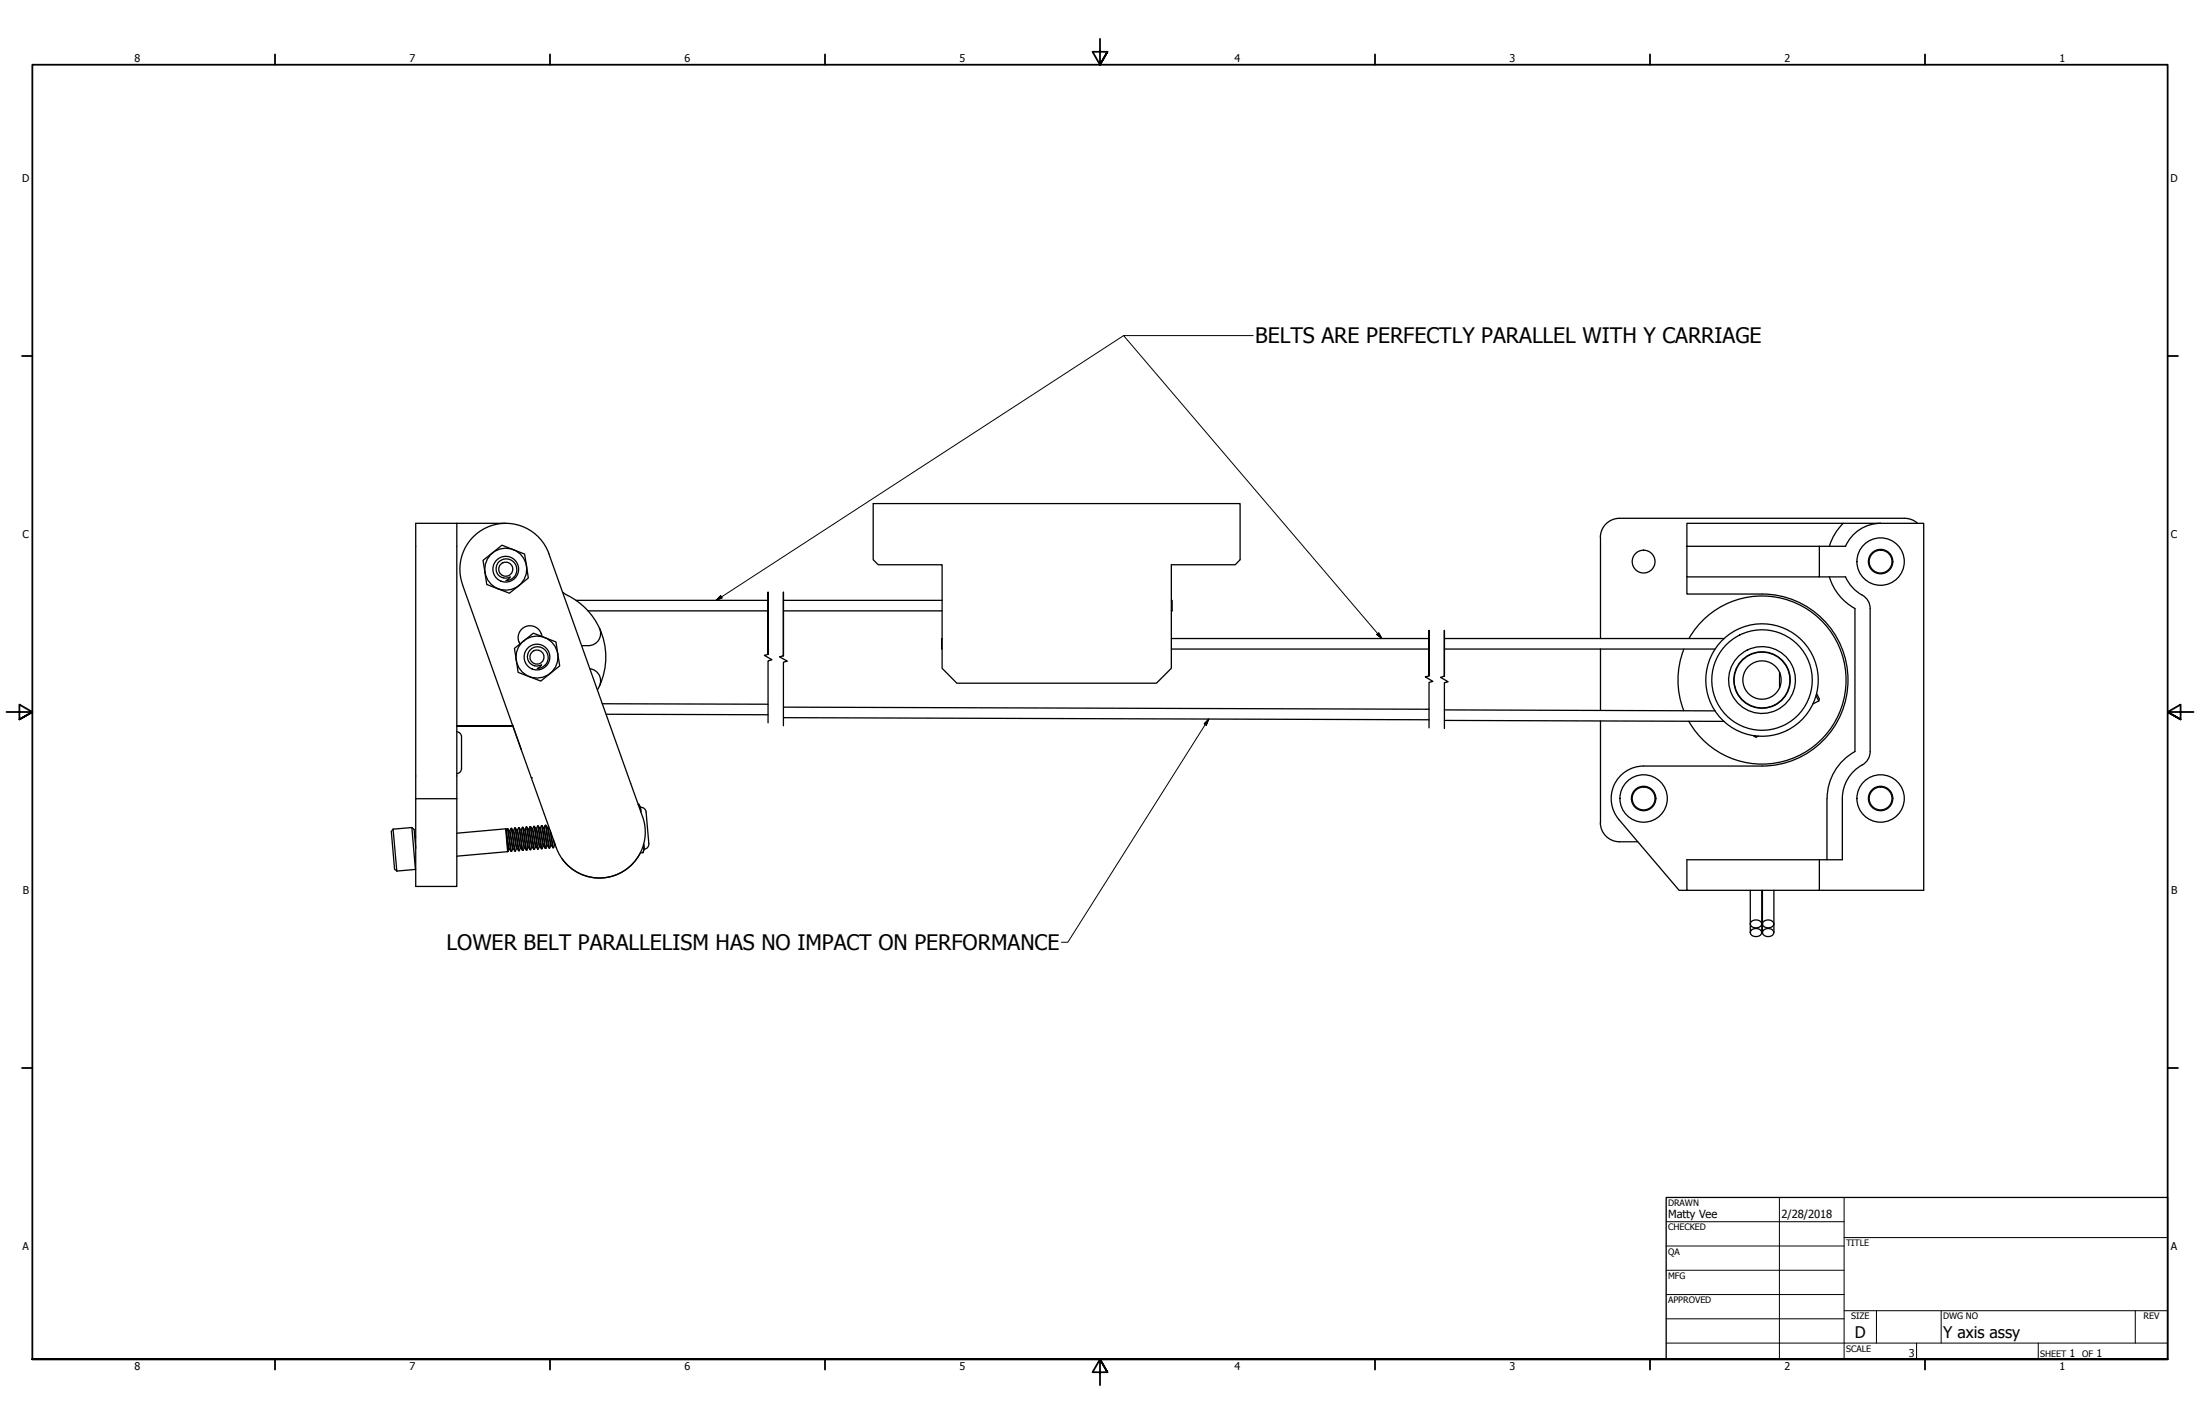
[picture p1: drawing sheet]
<svg xmlns="http://www.w3.org/2000/svg" width="864mm" height="559mm" viewBox="0 0 864 559" stroke-linecap="round" stroke-linejoin="round" font-family="sans-serif">
<!-- layer: Visible (ANSI) -->
<g fill="none" stroke="#000" stroke-width=".51">
<path d="M342.8 197.6h144v22l-1.9 2h-25.1v40.7l-5.8 5.8h-78.4l-5.8-5.8v-40.7h-25.1l-1.9-2zM179.3 205.4v108M198.5 205.4h-35.3v108M215.5 217.3l35.1 98.5a22.4 22.4 0 0 1 2.3 14.6 18 18 0 0 1-16.5 14.1 18 18 0 0 1-18.1-11.9l-36.8-103.2a18 18 0 0 1 11-23 18 18 0 0 1 23 10.9M628.3 210.9v39.7M662.2 214.4h52v12h-52zM723.5 205.4h-61.3v9M723.5 205.4h14.7M723.5 205.4a21 21 0 0 0-5.4 9M738.2 205.4h16.9v144h-40.9M738.2 205.4a15 15 0 0 0-13.7 9h-10.3M747.6 203.4h-111.9a7.5 7.5 0 0 0-7.5 7.5"/>
<path d="M747.7 203.4a7.5 7.5 0 0 1 5 1.9M195.9 220.4a4.2 4.2 0 0 1 6.7 1.7 4.2 4.2 0 0 1-3.9 5.7l1.6-1.4a3.7 3.7 0 0 1-4.9-1 3.7 3.7 0 0 1 .5-5zM206.7 222.1a8.2 8.2 0 0 0-9.4-6.9 8.2 8.2 0 0 0-6.9 9.4M206.7 222.1a8.2 8.2 0 0 1-6.9 9.4 8.2 8.2 0 0 1-9.4-6.9M206.7 222.1l-.8-4.7-8.9-3.5-7.4 6 .8 4.7M206.7 222.1l.7 4.7-7.4 6-8.9-3.4-.7-4.8M220.9 232.4l2 1.3M222.9 233.7a27 27 0 0 1 12.4 12.8M226.1 235.6h75.4M230.8 239.7h70.7M307.5 235.6h62.3M307.5 239.7h62.3"/>
<path d="M459.8 235.6h.3v4.1h-.3M662.2 226.4v6.7h29.5a33.8 33.8 0 0 1 33.7 33.8 33.8 33.8 0 0 1-33.7 33.7h-46.5M714.2 226.4h10.3a17.3 17.3 0 0 0 7.8 8.1l1.3 1.9 .5 2.4M718.1 226.4a21 21 0 0 0 10.1 12.4M728.2 238.8v56.1a21 21 0 0 0-11 18.4M734.1 238.8v56.1a6.4 6.4 0 0 1-4.1 5.9 15 15 0 0 0-6.8 12.5v24.1h-9v12h-52v-12h52M201.9 254.4l7.5-5.9 8.8 3.4 1.5 9.4-7.4 6-8.9-3.5zM203.7 251.8l.3 .9M212.9 249.8a4.7 4.7 0 0 0-5.8-4.2 4.7 4.7 0 0 0-3.4 6.2M228.3 253.4h2.6M235.3 246.5a27 27 0 0 1 0 22.7M235.3 246.6a4.8 4.8 0 0 1-4.3 6.8"/>
<path d="M369.8 250.6v4.1M459.8 250.6h101.2M459.8 254.7h101.2M567 250.6h109.8M567 254.7h106.3M628.3 254.7v24.1M661 254.7a33 33 0 0 0 0 24.2M663 250.6a33 33 0 0 1 49.8-9 33 33 0 0 1 0 50.6 33 33 0 0 1-49.9-9.2M209.9 261.2l1.3 .1 1.3-.4-1.6 1.5M209.9 261.3a3.9 3.9 0 0 1-1.6-6.5 3.9 3.9 0 0 1 6.5 1.5 4.2 4.2 0 0 1-3.9 6M231.5 262.4a4.8 4.8 0 0 1 3.8 6.8M235.3 269.2l-.8 1.6"/>
<path d="M236.4 276.2l65.1 .2M307.5 277.5l253.5 .8M567 278.6l106.2 .4M698.6 263.8v6.1M698.6 263.8a7.5 7.5 0 0 0-11.5-2.9 7.5 7.5 0 0 0 0 11.9 7.5 7.5 0 0 0 11.5-2.9M698.6 263.9a7.5 7.5 0 0 1 0 6M712.9 273l1 2.1M713.1 272.2l1.1 2.1-.3 .8M713.9 275.1l-2.3 1.1M179.3 287.2l.9 .3 .9 1.1 .1 13M201.4 284.9h-22.1h22.1M201.4 284.9l3.1 9"/>
<path d="M237.9 280.3l63.6 .2M307.5 281.6l253.5 .8M567 282.7l109.8 .4M628.3 283v39.8M688.5 288.7l.1 .3 .8 .2M689.1 288.7l.3 .5M690.2 288.9l-.8 .3M163.2 313.4v34.5h16.1v-34.5M163.2 313.4h16.1M181.2 301.6l-.6 1.4-1.3 .6M250.7 315.6l.8 1.3 .1 1.7M250.7 315.6l.6 1.2 .2 1.7"/>
<path d="M250.7 315.6l-.2 .1M251.4 316.8l1.1 .2 1 1.1 1.2 13-.5 1.4-1.3 .7M645.2 300.6a12.7 12.7 0 0 0-11.6 7.4 12.7 12.7 0 0 0 1.9 13.6l23.6 27.8h3.1M717.2 313.4v24M154.3 325.4l-.7 .9 1.3 14.8 .9 .7M154.3 325.4l1.5 16.4M161.7 324.7l.9 .8 .6 7.4M161.7 324.7l1.4 16.5M161.7 324.7l-7.4 .7M162.8 328.4h.4M198.5 325.2l1 8.8M198.5 325.2l.8 8.9"/>
<path d="M198.5 325.2l-19.2 1.8M198.8 326.7l1.2 6.5M199 328.8l.8 4.4M199.1 325.2l.4 .7 1.3 8.2 .5-1M199.1 325.2l.9 5.1a6.2 6.2 0 0 0 .8 3.8M199.1 325.2l-.3 .7M199.3 334.1v.1M199.3 334.2l-20 1.8M199.3 325.2l.7 .9M199.4 334.1h-.1M199.4 334.1l-.1 .1M199.5 334l-.1 .1"/>
<path d="M199.8 333.2h.2M199.8 333.2l-.3 .8M200 326.1l1.3 7M200 326.1h.1M200 333.2l.6 .9M200.1 326.1l.8 3.9a6.8 6.8 0 0 0 1.2 3.9M200.1 326.1l.5-1 1.5 8.8M200.6 325.1h.2M200.8 325.1a11.7 11.7 0 0 1 1.5 5.9l.5 1.9M200.8 325.1l1.5 8.8M201.3 333.1h.2M201.4 325.9h.2"/>
<path d="M201.6 325.9l1.3 6.8 .7 1.1M202.1 324.9l.4 .8 1.3 8.1M202.1 324.9l1.3 8.2 .4 .7M202.1 324.9l-.5 1M202.1 333.9h.2M202.3 324.9l.7 1.1 1.3 6.8M202.8 332.9h.1M202.8 332.9l-.5 1M202.9 325.8h.2M203.1 325.8l.7 4a6.8 6.8 0 0 0 1.3 3.9M203.6 324.8l1.5 8.9M203.6 324.8h.2"/>
<path d="M203.6 324.8l-.5 1M203.8 324.8a7.5 7.5 0 0 1 1.3 4.6l.7 3.3M203.8 324.8l1.5 8.9M204.3 332.8h.2M204.3 332.8l-.5 1M204.4 325.7h.2M204.6 325.7l1.2 6.5 .8 1.4M204.6 325.7l.5-1 1.3 8.1 .4 .8M205.1 324.7l.3 .1 1.4 8.8M205.1 333.7h.2M205.3 324.7l.7 1.1 1.3 6.7M205.8 332.7h.1"/>
<path d="M205.8 332.7l-.5 1M205.9 325.6h.2M206.1 325.6l.7 3.9a6.8 6.8 0 0 0 1.3 3.9M206.6 324.5l1.5 8.9M206.6 324.5h.2M206.6 324.5l-.5 1.1M206.8 324.5a7.1 7.1 0 0 1 1.3 4.6l.7 3.3M206.8 324.5l1.5 8.9 .5-1M207.3 332.5h.2M207.3 332.5l-.5 1.1M207.4 325.4h.2M207.6 325.4l1.3 7"/>
<path d="M208 324.4l1.4 8.1 .4 .8M208 324.4l-.4 1M208.1 324.4h.2M208.1 333.4h.2M208.3 324.4l1.5 8.8M208.3 324.4l.6 .9M208.8 332.4h.1M208.9 325.3l1.3 7M208.9 325.3l.5 1 1 5.9M208.9 332.4l.6 .9M209.5 324.3l1.6 8.9M209.5 324.3h.2"/>
<path d="M209.5 324.3l-.5 1M209.7 324.3l1.6 8.8 .5-.9M209.7 324.3l.7 .9M210.2 332.3l-.4 .9M210.4 325.2h.2M210.4 325.2l1.4 7M210.4 332.2l-.2 .1M210.4 332.2l.7 1M210.6 325.2l1.3 6.9M210.6 325.2l.5-1 1.5 8.9M211.1 333.2h.2M211.3 324.1l1.4 8.9 .5-1"/>
<path d="M211.3 324.1l-.2 .1M211.3 324.2l.6 .9M211.9 325.1l1.3 6.9M211.9 332.1l-.1 .1M211.9 325.1h.2M211.9 332.1l.6 1M212.1 325.1l1.3 6.9M212.5 324l.4 .4 1.3 8.5 .6-1M212.5 324l1.4 8.5 .3 .4M212.5 324l-.5 1.1M212.6 333.1h.2M212.8 324l.6 .9"/>
<path d="M213.4 324.9l1.4 7M213.4 332h-.2M213.4 324.9h.2M213.4 332l.7 .9M213.6 324.9l1.3 7M214 323.9l1.5 8.5 .3 .3M214 323.9l-.4 1M214.1 323.9l.3 .3 1.4 8.5M214.2 323.9l.7 .9M214.8 331.9h.1M214.9 324.8l1.1 6.4 .4 .5M214.9 324.8h.2"/>
<path d="M214.9 331.9l.6 .8M215.1 324.8l1.3 6.9M215.3 324.2l-.2 .6M216 325.9l1 6.6 .2 .1M216.3 326.8l1 5.8M216.3 331.7l-.5 1M216.4 331.7l.6 .9M217.3 329.6l.4 2M217.7 330.6l.4 1.3M217.7 331.6h.2M217.7 331.6l-.4 1M251.2 335a18 18 0 0 1-30.6 1.9"/>
<path d="M252.4 334.6l-1.1 .1M252.6 331.3l.1 2-.3 1.3M252.7 331.2l.2 2M252.9 333.2l-.5 1.4M628.2 322.8a7.5 7.5 0 0 0 7.5 7.5h7.2M163.1 341.2l-7.3 .6M163.2 341.1l-.1 .1M687.1 349.4v16.6M691.6 349.4v16.6M691.8 349.4v16.6M696.3 349.4v16.6M687.8 364.7a2.29 2.29 0 0 1 3.7 1.6 2.45 2.45 0 0 1-2.3 1.2 2.45 2.45 0 0 1-2.1-1.5z"/>
<path d="M687.8 361.4a2.29 2.29 0 0 1 3.7 1.5 2.48 2.48 0 0 1-2.3 1.2 2.48 2.48 0 0 1-2.1-1.6zM692 361.9a2.68 2.68 0 0 1 4.3 .3 2.32 2.32 0 0 1-1.8 2 2.32 2.32 0 0 1-2.5-1zM692.6 364.7a2.26 2.26 0 0 1 3.7 1.6 2.45 2.45 0 0 1-2.3 1.2 2.45 2.45 0 0 1-2.2-1.5z"/>
<circle cx="198.5" cy="223.4" r="2.76"/>
<circle cx="198.5" cy="223.4" r="5"/>
<circle cx="645.2" cy="220.4" r="4.5"/>
<circle cx="738.2" cy="220.4" r="4.8"/>
<circle cx="738.2" cy="220.4" r="4.5"/>
<circle cx="738.2" cy="220.4" r="9.3"/>
<circle cx="210.8" cy="257.8" r="2.76"/>
<circle cx="210.8" cy="257.8" r="8.2"/>
<circle cx="210.8" cy="257.8" r="5"/>
<circle cx="691.7" cy="266.9" r="11"/>
<circle cx="691.7" cy="266.9" r="22.1"/>
<circle cx="691.7" cy="266.9" r="11.1"/>
<circle cx="691.7" cy="266.9" r="13.1"/>
<circle cx="691.7" cy="266.9" r="19.7"/>
<circle cx="645.2" cy="313.3" r="4.8"/>
<circle cx="645.2" cy="313.3" r="4.5"/>
<circle cx="645.2" cy="313.3" r="9.3"/>
<circle cx="738.2" cy="313.3" r="4.8"/>
<circle cx="738.2" cy="313.3" r="4.5"/>
<circle cx="738.2" cy="313.3" r="9.3"/>
</g>
<circle cx="208.6" cy="305.2" r=".25" fill="#000"/>
<!-- layer: Break Line (ANSI) -->
<path d="M301.5 256.8v-24.4v24.4l-1.5 .4 3 1.7-1.5 .4v24.4M307.5 257.4v-25v25l-1.5 .3 3.1 1.8-1.6 .3v25M561 265.2v-17.8v17.8l-1.5 .4 3 1.8-1.5 .4v17.8M567 265.4v-18v18l-1.5 .4 3 1.7-1.5 .4v18" fill="none" stroke="#000" stroke-width=".51"/>
<!-- layer: Border (ANSI) -->
<g fill="none" stroke="#000" stroke-width=".7">
<path d="M431.8 15.2v10.2l-2.9-5.1h5.8l-2.9 5.1 2.9-5.1M107.9 21.3v4.1M215.9 21.3v4.1M323.8 21.3v4.1M539.8 21.3v4.1M647.7 21.3v4.1M755.6 21.3v4.1M8.6 139.7h4.1M850.9 139.7h4.1M2.5 279.4h10.2l-5.1-2.9v5.8l5.1-2.9-5.1 2.9M861.1 279.4h-10.2l5.1-2.9v5.8l-5.1-2.9 5.1 2.9M8.6 419.1h4.1"/>
<path d="M850.9 419.1h4.1M12.7 533.4v-508h838.2v508h-838.2h838.2M107.9 533.4v4.1M215.9 533.4v4.1M323.8 533.4v4.1M434.7 538.5l-2.9-5.1 2.9 5.1h-5.8l2.9-5.1v10.2M539.8 533.4v4.1M647.7 533.4v4.1M755.6 533.4v4.1"/>
</g>
<!-- layer: Title (ANSI) -->
<g fill="none" stroke="#000" stroke-width=".39">
<path d="M654 479.4h69.9M698.5 469.9v63.5M723.9 469.9v63.5M654 488.9h69.9M654 498.5h69.9M723.9 485.6h127M654 508h69.9M654 517.5h69.9M723.9 514.3h127M736.6 514.3v12.7M762 514.3v12.7M838.2 514.3v12.7"/>
<path d="M654 527h196.9M752.3 527v6.4M800.1 527v6.4"/>
</g>
<path d="M654 469.9h196.9v63.5h-196.9z" fill="none" stroke="#000" stroke-width=".51"/>
<!-- layer: Symbol (ANSI) -->
<path d="M441.1 131.7l-160 103.9M491.9 131.7h-50.8l101.4 118.9M281.1 235.6l1.8-1.8 .6 .8zM540.4 249l.8-.7 1.3 2.3zM474.5 282.2l-1 2.3-.8-.5zM474.5 282.2l-55.3 87.6h-2.5" fill="none" stroke="#000" stroke-width=".39"/>
<path d="M281.1 235.6l1.8-1.8zM281.1 235.6l1.8-1.8 .6 .8zM540.4 249l2.1 1.6zM540.4 249l.8-.7 1.3 2.3zM474.5 282.2l-1 2.3zM474.5 282.2l-1 2.3-.8-.5z" fill="#000" stroke="#000" stroke-width=".39"/>
<g font-size="8.4">
<text x="492.8" y="134.7">BELTS ARE PERFECTLY PARALLEL WITH Y CARRIAGE</text>
<text x="175.3" y="372.8">LOWER BELT PARALLELISM HAS NO IMPACT ON PERFORMANCE</text>
</g>
<g font-size="6.3">
<text x="728.1" y="524.9">D</text>
<text x="762.8" y="525">Y axis assy</text>
</g>
<g font-size="4.4">
<text x="654.8" y="477.8">Matty Vee</text>
<text x="699.3" y="478">2/28/2018</text>
</g>
<g font-size="4.2">
<text x="52.8" y="24.4">8</text>
<text x="160.8" y="24.4">7</text>
<text x="268.7" y="24.4">6</text>
<text x="376.7" y="24.4">5</text>
<text x="484.6" y="24.4">4</text>
<text x="592.6" y="24.4">3</text>
<text x="700.5" y="24.4">2</text>
<text x="808.5" y="24.4">1</text>
<text x="8.8" y="71.4">D</text>
<text x="852" y="71.4">D</text>
<text x="8.9" y="211.1">C</text>
<text x="852.2" y="211.1">C</text>
<text x="9" y="350.8">B</text>
<text x="852.2" y="350.8">B</text>
<text x="8.9" y="490.5">A</text>
<text x="852.2" y="490.5">A</text>
<text x="749.3" y="532.6">3</text>
<text x="812.4" y="532.6">1</text>
<text x="823" y="532.6">1</text>
<text x="52.8" y="537.5">8</text>
<text x="160.8" y="537.5">7</text>
<text x="268.7" y="537.5">6</text>
<text x="376.7" y="537.5">5</text>
<text x="484.6" y="537.5">4</text>
<text x="592.6" y="537.5">3</text>
<text x="700.5" y="537.5">2</text>
<text x="808.5" y="537.5">1</text>
</g>
<g font-size="3.5">
<text x="654.8" y="473.2">DRAWN</text>
<text x="654.8" y="482.8">CHECKED</text>
<text x="724.7" y="488.9">TITLE</text>
<text x="654.8" y="492.3">QA</text>
<text x="654.8" y="501.8">MFG</text>
<text x="654.8" y="511.4">APPROVED</text>
<text x="726.7" y="517.7">SIZE</text>
<text x="762.8" y="517.7">DWG NO</text>
<text x="841.4" y="517.7">REV</text>
<text x="724.7" y="530.4">SCALE</text>
<text x="800.9" y="532.6">SHEET</text>
<text x="817.4" y="532.6">OF</text>
</g>
</svg>
